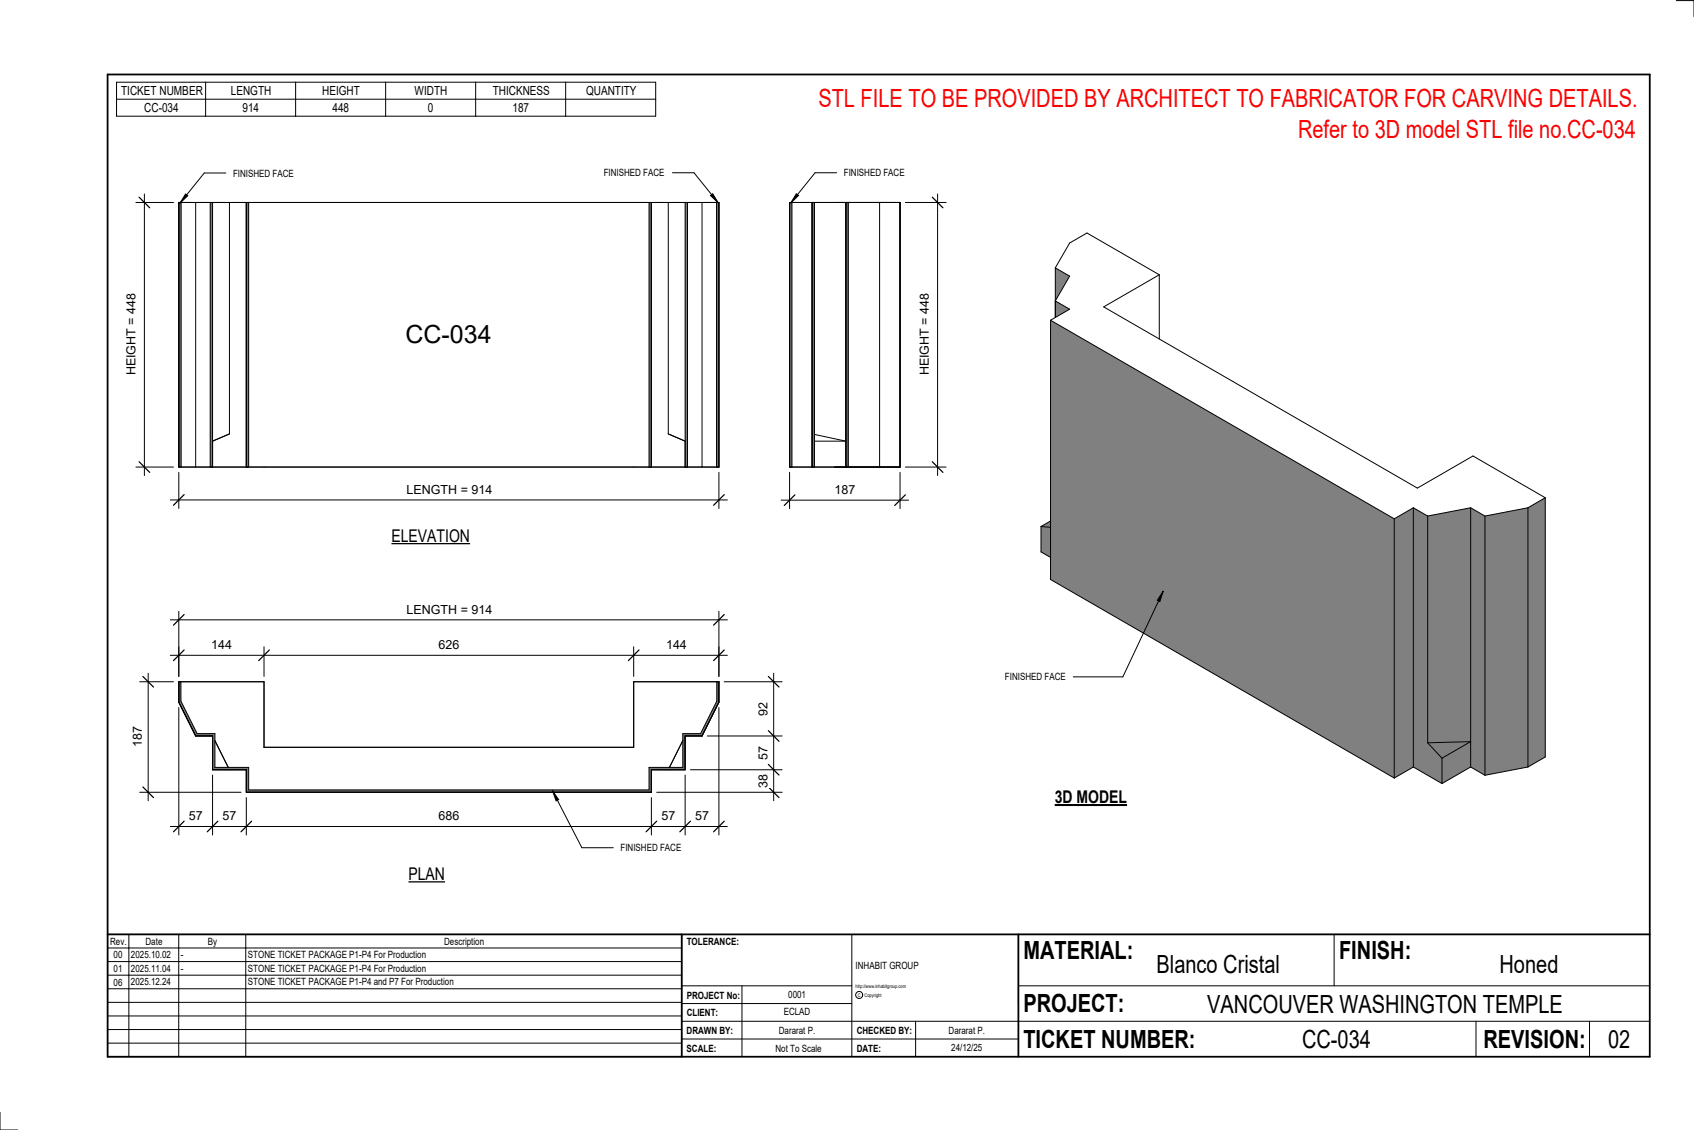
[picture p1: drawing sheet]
<svg xmlns="http://www.w3.org/2000/svg" width="914mm" height="610mm" viewBox="0 0 914 610" stroke-linecap="round" stroke-linejoin="round" font-family="sans-serif">
<path d="M97 368h1v10l8 18h10v18h18v12h216v-12h19v-18h9l9-18v-10h1v11l-9 18h-9v18h-18v12h-219v-12h-18v-18h-9l-9-18z" fill="#7c7c7c"/>
<path d="M97 368h46v35h199v-35h46v11l-9 18h-9v18h-18v12h-219v-12h-18v-18h-9l-9-18zM98 368v10l8 18h10v18h18v12h216v-12h19v-18h9l9-18v-10M116 400l7 14M369 400l-8 14" fill="none" stroke="#000" stroke-width=".54"/>
<g fill="#7c7c7c">
<path d="M426 109h1v143h-1z"/>
<path d="M438 109h2v143h-2z"/>
<path d="M457 109h1v143h-1z"/>
</g>
<path d="M426 109h60v143h-60zM427 109v143M438 109v143M440 109v143M457 109v143M458 109v143M475 109v143M440 234l17 4h-17" fill="none" stroke="#000" stroke-width=".54"/>
<g fill="#7c7c7c">
<path d="M97 109h1v143h-1z"/>
<path d="M113 109h2v143h-2z"/>
<path d="M133 109h1v143h-1z"/>
<path d="M387 109h1v143h-1z"/>
<path d="M370 109h1v143h-1z"/>
<path d="M350 109h2v143h-2z"/>
</g>
<g fill="none" stroke="#000" stroke-width=".54">
<path d="M97 109h291v143h-291zM98 109v143M106 109v143M113 109v143M115 109v143M124 109v125l-9 4M133 109v143M134 109v143M350 109v143M352 109v143M361 109v125l9 4M370 109v143"/>
<path d="M371 109v143M379 109v143M387 109v143"/>
</g>
<g fill="#808080">
<path d="M562 284l5-3v3z"/>
<path d="M771 401l23-1-16 9z"/>
<path d="M778 409l16-9v14l-16 9z"/>
<path d="M771 278l23-4v126l-23 1z"/>
<path d="M753 280l10-6v140l-10 6z"/>
<path d="M794 274l8 4v140l-8-4z"/>
<path d="M825 274l9-5v139l-9 6z"/>
<path d="M763 274l8 4v123l7 8v14l-15-9z"/>
<path d="M567 173l186 107v140l-186-107z"/>
<path d="M570 144l7 5-7 13v9z"/>
<path d="M802 278l23-4v140l-23 4z"/>
<path d="M562 284v14l5 3v-17zM570 162v9l7-4z"/>
</g>
<g fill="none" stroke="#000" stroke-width=".54">
<path d="M570 144l7-13 10-5 39 22M570 144v27M570 144l7 5-7 13 7 5-10 6M626 148v35M626 148l-30 18 169 97 30-17 39 23M567 173l186 107M567 173v140l186 107M753 280v140M763 274l-10 6M763 274v140M763 274l8 4M771 278v123"/>
<path d="M794 274v140M794 274l-23 4M794 274l8 4M802 278v140M825 274v140M825 274l-23 4M834 269l-9 5M834 269v139l-9 6M562 284h5M562 284v14l5 3M567 281l-5 3M92 354h301"/>
<path d="M97 349v16M143 349v16M342 349v16M388 349v16M763 414l-10 6M763 414l15 9M771 401l23-1-16 9M771 401l7 8M778 409v14M794 414l-16 9M794 414l8 4M825 414l-23 4"/>
</g>
<path d="M99 351l-5 5M145 351l-5 5M345 351l-6 5M391 351l-6 5" fill="none" stroke="#000" stroke-width=".67"/>
<g fill="#fff">
<path d="M114 344h11v8h-11z"/>
<path d="M237 344h11v8h-11z"/>
<path d="M360 344h11v8h-11z"/>
</g>
<path d="M92 334h301M97 330v35M388 330v35" fill="none" stroke="#000" stroke-width=".54"/>
<path d="M99 332l-5 5M391 332l-6 5" fill="none" stroke="#000" stroke-width=".67"/>
<path d="M219 325h46v8h-46z" fill="#fff"/>
<path d="M391 368h31M418 363v69M382 397h40M373 415h49M354 427h68" fill="none" stroke="#000" stroke-width=".54"/>
<path d="M415 365l5 6M415 394l5 6M415 412l5 6M415 425l5 5" fill="none" stroke="#000" stroke-width=".67"/>
<g fill="#fff">
<path d="M408 379h8v7h-8z"/>
<path d="M408 402h8v8h-8z"/>
<path d="M408 418h8v7h-8z"/>
</g>
<path d="M75 368h19M80 363v69M75 427h55" fill="none" stroke="#000" stroke-width=".54"/>
<path d="M77 365l6 6M77 425l6 5" fill="none" stroke="#000" stroke-width=".67"/>
<path d="M71 392h7v11h-7z" fill="#fff"/>
<path d="M97 382v68M388 382v68M115 418v32M370 418v32M133 430v20M352 430v20M92 446h301" fill="none" stroke="#000" stroke-width=".54"/>
<path d="M99 443l-5 6M118 443l-6 6M136 443l-6 6M354 443l-5 6M373 443l-6 6M391 443l-6 6" fill="none" stroke="#000" stroke-width=".67"/>
<g fill="#fff">
<path d="M102 436h7v8h-7z"/>
<path d="M120 436h8v8h-8z"/>
<path d="M237 436h11v8h-11z"/>
<path d="M357 436h7v8h-7z"/>
<path d="M375 436h8v8h-8z"/>
</g>
<path d="M489 109h22M506 105v152M489 252h22" fill="none" stroke="#000" stroke-width=".54"/>
<path d="M503 106l6 6M503 249l6 6" fill="none" stroke="#000" stroke-width=".67"/>
<path d="M495 158h8v45h-8z" fill="#fff"/>
<path d="M426 255v19M486 255v19M422 270h68" fill="none" stroke="#000" stroke-width=".54"/>
<path d="M429 267l-6 6M489 267l-6 6" fill="none" stroke="#000" stroke-width=".67"/>
<path d="M451 260h11v8h-11z" fill="#fff"/>
<path d="M73 109h21M78 105v152M73 252h21" fill="none" stroke="#000" stroke-width=".54"/>
<path d="M75 106l6 6M75 249l6 6" fill="none" stroke="#000" stroke-width=".67"/>
<path d="M67 158h8v45h-8z" fill="#fff"/>
<path d="M97 255v19M388 255v19M92 270h301" fill="none" stroke="#000" stroke-width=".54"/>
<path d="M99 267l-5 6M391 267l-6 6" fill="none" stroke="#000" stroke-width=".67"/>
<g fill="#fff">
<path d="M219 260h46v8h-46z"/>
<path d="M219 173h47v15h-47z"/>
</g>
<g fill="none" stroke="#000" stroke-width=".54">
<path d="M905 0h9v9M460 504v66M720 504v28M891 504h-341v37M368 532h92M401 532v38M550 532h341M368 551h523M368 541h92M494 551v19M797 551v19M858 551v19"/>
<path d="M368 561h182M0 600v10h10"/>
<circle cx="464" cy="537" r="1.9"/>
</g>
<path d="M58 40h833v530h-833zM58 504h833M368 504v66M550 504v66" fill="none" stroke="#000" stroke-width=".96"/>
<g fill="#fff">
<path d="M652 534h192v15h-192z"/>
<path d="M513 562h17v6h-17z"/>
<path d="M425 533h10v6h-10z"/>
<path d="M423 543h15v6h-15z"/>
<path d="M420 553h20v6h-20z"/>
<path d="M624 513h68v15h-68z"/>
<path d="M809 513h33v15h-33z"/>
<path d="M512 553h20v6h-20z"/>
<path d="M703 553h37v15h-37z"/>
<path d="M442 45h443v16h-443z"/>
<path d="M868 553h12v15h-12z"/>
<path d="M61 512h5v6h-5z"/>
<path d="M61 520h5v6h-5z"/>
<path d="M61 527h5v6h-5z"/>
</g>
<path d="M63 44h291v19h-291zM63 54h291M111 44v19M160 44v19M208 44v19M257 44v19M305 44v19" fill="none" stroke="#000" stroke-width=".54"/>
<path d="M211 284h43v10h-43z" fill="#fff"/>
<path d="M211 293h43" fill="none" stroke="#000" stroke-width=".69" stroke-linecap="butt"/>
<path d="M220 466h20v11h-20z" fill="#fff"/>
<path d="M220 476h20" fill="none" stroke="#000" stroke-width=".69" stroke-linecap="butt"/>
<path d="M569 424h40v12h-40z" fill="#fff"/>
<path d="M569 434h39" fill="none" stroke="#000" stroke-width="1.1" stroke-linecap="butt"/>
<path d="M701 62h184v15h-184z" fill="#fff"/>
<g fill="none" stroke="#000" stroke-width=".54">
<path d="M122 93h-12l-13 17M363 93h12l13 16M452 93h-12l-13 16M100 105l1 1-4 4zM384 105h1l3 4zM430 105h1l-4 4zM628 319l-2 6-1-1zM628 319l-22 46h-26M298 427l4 4-2 1zM298 427l16 30h17M58 504h310v66h-310zM58 519h310"/>
<path d="M58 511h310M70 504v66M96 504v66M133 504v66M58 533h310M58 526h310M58 555h310M58 548h310M58 541h310M58 563h310"/>
</g>
<path d="M100 105l1 1-4 4zM384 105h1l3 4zM430 105h1l-4 4zM628 319l-2 6-1-1zM298 427l4 4-2 1z" fill="#000"/>
<g font-size="13.5" fill="#f00">
<text x="442" y="58">STL FILE TO BE PROVIDED BY ARCHITECT TO FABRICATOR FOR CARVING DETAILS.</text>
<text x="701" y="74">Refer to 3D model STL file no.CC-034</text>
</g>
<g font-size="13.5">
<text x="219" y="185">CC-034</text>
<text x="552" y="517">MATERIAL:</text>
<text x="723" y="517">FINISH:</text>
<text x="624" y="525">Blanco Cristal</text>
<text x="809" y="525">Honed</text>
<text x="552" y="546">PROJECT:</text>
<text x="652" y="546">VANCOUVER WASHINGTON TEMPLE</text>
<text x="552" y="565">TICKET NUMBER:</text>
<text x="703" y="565">CC-034</text>
<text x="801" y="565">REVISION:</text>
<text x="868" y="565">02</text>
</g>
<g font-size="9.4">
<text x="211" y="292">ELEVATION</text>
<text x="569" y="433">3D MODEL</text>
<text x="220" y="475">PLAN</text>
</g>
<g font-size="6.7">
<text x="65" y="51">TICKET NUMBER</text>
<text x="125" y="51">LENGTH</text>
<text x="174" y="51">HEIGHT</text>
<text x="224" y="51">WIDTH</text>
<text x="266" y="51">THICKNESS</text>
<text x="316" y="51">QUANTITY</text>
<text x="78" y="60">CC-034</text>
<text x="131" y="60">914</text>
<text x="179" y="60">448</text>
<text x="231" y="60">0</text>
<text x="277" y="60">187</text>
<text x="73" y="203" transform="rotate(-90 73 203)">HEIGHT = 448</text>
<text x="501" y="203" transform="rotate(-90 501 203)">HEIGHT = 448</text>
<text x="219" y="266">LENGTH = 914</text>
<text x="451" y="266">187</text>
<text x="219" y="331">LENGTH = 914</text>
<text x="114" y="350">144</text>
<text x="237" y="350">626</text>
<text x="360" y="350">144</text>
<text x="414" y="386" transform="rotate(-90 414 386)">92</text>
<text x="77" y="403" transform="rotate(-90 77 403)">187</text>
<text x="414" y="410" transform="rotate(-90 414 410)">57</text>
<text x="414" y="425" transform="rotate(-90 414 425)">38</text>
<text x="102" y="443">57</text>
<text x="120" y="443">57</text>
<text x="237" y="443">686</text>
<text x="357" y="443">57</text>
<text x="375" y="443">57</text>
</g>
<g font-size="5.4">
<text x="126" y="95">FINISHED FACE</text>
<text x="326" y="95">FINISHED FACE</text>
<text x="456" y="95">FINISHED FACE</text>
<text x="542" y="367">FINISHED FACE</text>
<text x="335" y="459">FINISHED FACE</text>
<text x="59" y="510">Rev.</text>
<text x="79" y="510">Date</text>
<text x="112" y="510">By</text>
<text x="240" y="510">Description</text>
<text x="371" y="510">TOLERANCE:</text>
<text x="61" y="517">00</text>
<text x="71" y="517">2025.10.02</text>
<text x="98" y="517">-</text>
<text x="134" y="517">STONE TICKET PACKAGE P1-P4 For Production</text>
<text x="61" y="525">01</text>
<text x="71" y="524">2025.11.04</text>
<text x="98" y="524">-</text>
<text x="134" y="524">STONE TICKET PACKAGE P1-P4 For Production</text>
<text x="462" y="523">INHABIT GROUP</text>
<text x="61" y="532">06</text>
<text x="71" y="532">2025.12.24</text>
<text x="134" y="532">STONE TICKET PACKAGE P1-P4 and P7 For Production</text>
<text x="371" y="539">PROJECT No:</text>
<text x="425" y="538">0001</text>
<text x="371" y="548">CLIENT:</text>
<text x="423" y="548">ECLAD</text>
<text x="371" y="558">DRAWN BY:</text>
<text x="420" y="558">Dararat P.</text>
<text x="462" y="558">CHECKED BY:</text>
<text x="512" y="558">Dararat P.</text>
<text x="371" y="567">SCALE:</text>
<text x="419" y="567">Not To Scale</text>
<text x="462" y="567">DATE:</text>
<text x="513" y="567">24/12/25</text>
</g>
<g font-size="2.7">
<text x="462" y="533">http://www.inhabitgroup.com</text>
<text x="463" y="538">C</text>
<text x="467" y="538">Copyright</text>
</g>
</svg>
